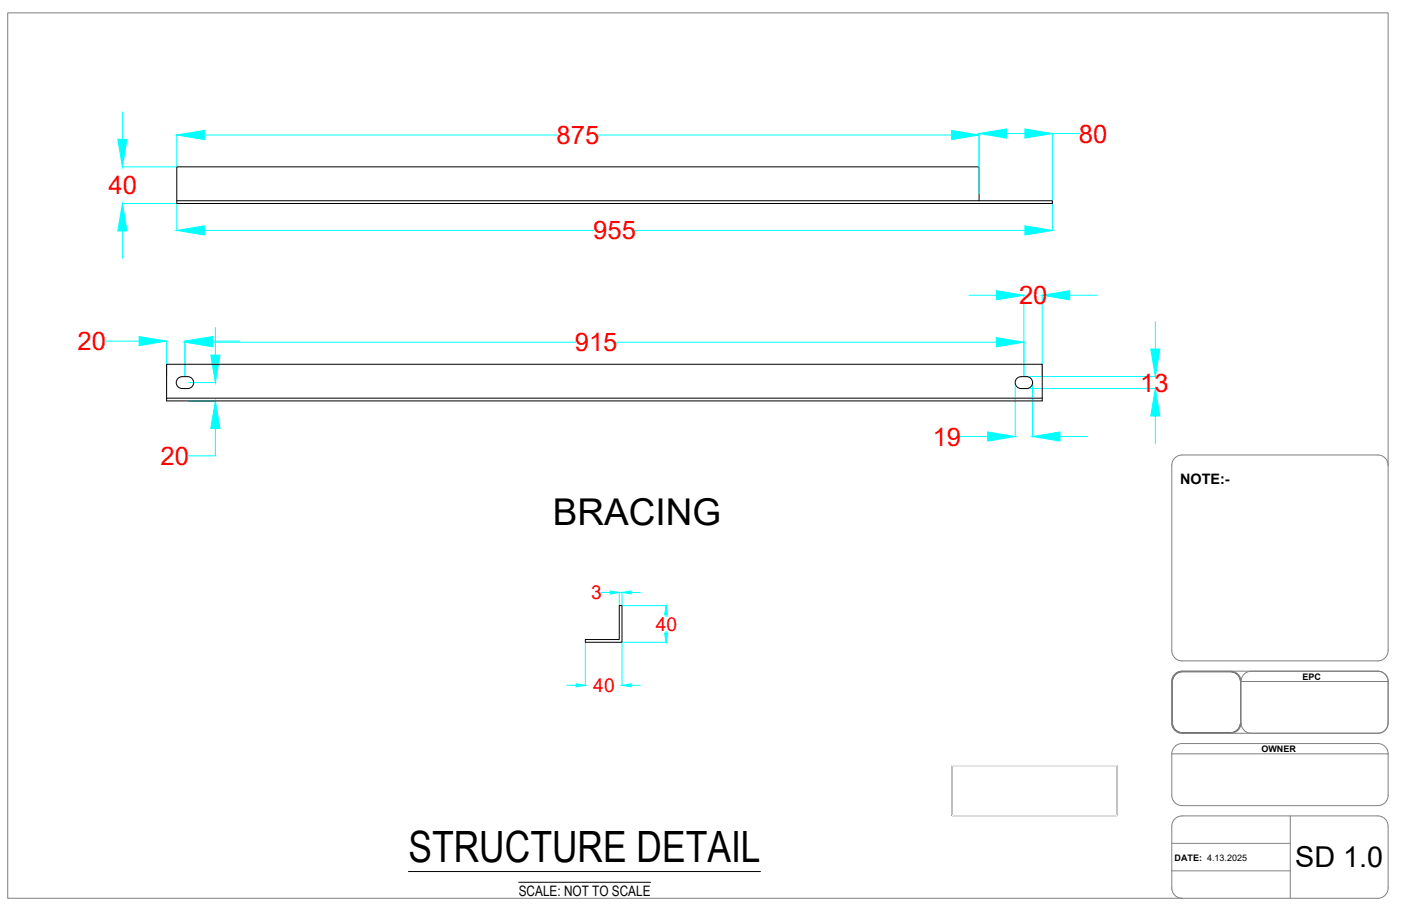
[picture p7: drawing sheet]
<svg xmlns="http://www.w3.org/2000/svg" width="432mm" height="279mm" viewBox="0 0 432 279" stroke-linecap="round" stroke-linejoin="round" font-family="sans-serif">
<!-- layer: 0 -->
<path d="M54.5 61.9h269.9v.9h-269.9v-11.3h247.3v10.4M51.4 112.3h269.8v11.3h-269.8zM54.9 116.7a3.5 3.5 0 0 1 3.4-.5 1.84 1.84 0 0 1 1.4 2 1.84 1.84 0 0 1-1.8 1.6 3.2 3.2 0 0 1-3-.5 1.84 1.84 0 0 1 0-2.6zM313.4 116.7a3.5 3.5 0 0 1 3.5-.5 1.84 1.84 0 0 1 1.3 2 1.84 1.84 0 0 1-1.8 1.6 3.2 3.2 0 0 1-3-.5 1.84 1.84 0 0 1 0-2.6zM51.4 122.8h269.8M180.4 197.2h10.5v-10.4h.8v11.3h-11.3zM362.2 208a3.1 3.1 0 0 1 2.3-.9h14.7a3.3 3.3 0 0 1 3.1 4v11.7a3.1 3.1 0 0 1-1.4 2.6l-1.6 .6h-14.8l-1.2-.3-1-.6-.7-1.1-.3-1.3 .1-12.8 .3-1zM293.4 236.1h50.9v15.4h-50.9zM125.9 268.8h108.5M159.9 272.1h40.6" fill="none" stroke="#000" stroke-width=".31"/>
<g fill="none" stroke="#808080" stroke-width=".31">
<path d="M362.1 141.2a3.2 3.2 0 0 1 2.2-.9h60.4a3.2 3.2 0 0 1 3.1 3.2v57.1a3.2 3.2 0 0 1-3.1 3.2h-60.4a3.2 3.2 0 0 1-3.1-3.2v-57.1a3.2 3.2 0 0 1 .9-2.3zM427.8 143.5v-139.5h-425.4v273h361.9M362 208.3a3.1 3.1 0 0 1 2.5-1.2h14.7a3.1 3.1 0 0 1 3.1 3.2v12.5a3.1 3.1 0 0 1-3.1 3.2h-14.7a3.1 3.1 0 0 1-3.2-3.2v-12.5l.1-.8zM362.1 207.9a3.2 3.2 0 0 1 2.2-.9h60.4a3.2 3.2 0 0 1 3.1 3.2v12.8a3.2 3.2 0 0 1-3.1 3.1h-60.4a3.2 3.2 0 0 1-3.1-3.1v-12.8a3.2 3.2 0 0 1 .9-2.3zM379.3 207a3.2 3.2 0 0 1 3.2 3.2M382.5 210.2v12.8M382.5 210.2h45.3M385.7 207a3.2 3.2 0 0 0-3.2 3.2M361.2 232.5v12.8a3.2 3.2 0 0 0 3.1 3.1h60.4a3.2 3.2 0 0 0 3.1-3.1v-12.8M361.2 232.5h66.6M361.2 232.5a3.2 3.2 0 0 1 3.1-3.2h60.4a3.2 3.2 0 0 1 3.1 3.2M382.5 223a3.2 3.2 0 0 1-3.2 3.1"/>
<path d="M382.5 223a3.2 3.2 0 0 0 3.2 3.1M362.1 252.5a3.2 3.2 0 0 1 2.2-.9h60.4a3.2 3.2 0 0 1 3.1 3.2v19a3.2 3.2 0 0 1-3.1 3.2h-60.4a3.2 3.2 0 0 1-3.1-3.2v-19a3.2 3.2 0 0 1 .9-2.3zM397.7 251.6v25.4M361.2 268.6h36.5M361.2 260.1h36.5"/>
</g>
<!-- layer: Dimension -->
<g fill="none" stroke="#0ff" stroke-width=".31">
<path d="M37.7 34.5v8.5M37.6 51.5h16.6M54.5 41.5v9.7M63 41.6h108.8M184.4 41.6h108.9M301.8 41v18.8M310.2 41.2h5.7M324.4 41v20.6M324.4 41.2h8.4M37.6 62.8h16.6M37.7 71.2v8.5M54.5 63v8.2"/>
<path d="M63 71.1h120.1M195.7 71.1h120.2M324.4 63v8.2M298.6 91.1h8.5M315.6 90.9v25M321.2 90.9v25M329.7 91.1h8.5M356.1 99.2v8.4M32.4 105.2h10.5M51.4 105.1v10.8M57 105.1v10.8M58.1 118h8.4"/>
<path d="M65.5 105.2h8.5M65.5 105.5h112M66.4 101v8.5M190.1 105.5h117M312.9 118.4v16.4M315.9 119.8h40.3M315.9 116.1h40.3M318.2 118v16.8M58.1 123.6h8.4M66.4 132.1v8.5h-8.5M295.9 134.6h8.5M326.7 134.6h8.5"/>
<path d="M356.1 128.3v8.5M180.4 198.4v13.1M185.2 182.7h2.8M190.9 182.6v3.9M191.7 182.6v3.9M191.7 198.4v13.1M192 198.1h13.4M192 186.8h13.4M194.5 182.7h2.9M205.3 189.6v.6M205.3 194.6v.6M174.8 211.3h2.8"/>
<path d="M194.5 211.3h2.9"/>
</g>
<g fill="#0ff" stroke="#0ff" stroke-width=".31">
<path d="M57 105.2l8.5-1.4v2.8z"/>
<path d="M42.9 103.8l8.5 1.4-8.5 1.4z"/>
<path d="M57 105.5l8.5-1.4v2.9z"/>
<path d="M307.1 104.1l8.5 1.4-8.5 1.5z"/>
<path d="M307.1 89.6l8.5 1.5-8.5 1.4z"/>
<path d="M321.2 91.1l8.5-1.5v2.9z"/>
<path d="M318.2 134.6l8.5-1.4v2.8z"/>
<path d="M304.4 133.2l8.5 1.4-8.5 1.4z"/>
<path d="M356.1 119.8l1.4 8.5h-2.8z"/>
<path d="M354.7 107.6h2.8l-1.4 8.5z"/>
<path d="M65 109.5h2.8l-1.4 8.5z"/>
<path d="M66.4 123.6l1.4 8.5h-2.8z"/>
<path d="M54.5 41.6l8.5-1.4v2.9z"/>
<path d="M293.3 40.2l8.5 1.4-8.5 1.5z"/>
<path d="M37.7 62.8l1.4 8.4h-2.8z"/>
<path d="M36.3 43h2.8l-1.4 8.5z"/>
<path d="M204.8 195.2h1l-.5 2.9z"/>
<path d="M205.3 186.8l.5 2.8h-1z"/>
<path d="M177.6 210.9l2.8 .4-2.8 .5z"/>
<path d="M191.7 211.3l2.8-.4v.9z"/>
<path d="M54.5 71.1l8.5-1.5v2.9z"/>
<path d="M315.9 69.6l8.5 1.5-8.5 1.4z"/>
<path d="M301.8 41.2l8.4-1.4v2.8z"/>
<path d="M315.9 39.8l8.5 1.4-8.5 1.4z"/>
<path d="M191.7 182.7l2.8-.5v1z"/>
<path d="M188 182.2l2.9 .5-2.9 .5z"/>
</g>
<!-- layer: 0 -->
<path d="M293.4 236.1h50.9v15.4h-50.9z" fill="none" stroke="#fff" stroke-width=".31"/>
<text font-size="13.3" x="125.9" y="266">STRUCTURE DETAIL</text>
<text font-size="11.4" x="170.4" y="161.8">BRACING</text>
<text font-size="8.9" x="399.2" y="267.4">SD 1.0</text>
<g font-size="7.9" fill="#f00">
<text x="171.5" y="44.4">875</text>
<text x="332.5" y="44">80</text>
<text x="33.5" y="59.9">40</text>
<text x="182.8" y="73.8">955</text>
<text x="314.1" y="93.8">20</text>
<text x="23.9" y="108">20</text>
<text x="177.2" y="108.3">915</text>
<text x="351.4" y="120.7">13</text>
<text x="287.5" y="137.4">19</text>
<text x="49.5" y="143.4">20</text>
</g>
<g font-size="5.9" fill="#f00">
<text x="182.2" y="184.8">3</text>
<text x="202.1" y="194.5">40</text>
<text x="182.9" y="213.4">40</text>
</g>
<g font-size="4.4">
<text x="363.8" y="149.1">NOTE:-</text>
<text x="159.9" y="276.2">SCALE: NOT TO SCALE</text>
</g>
<g font-size="2.8">
<text x="401.5" y="209.7">EPC</text>
<text x="388.8" y="232">OWNER</text>
<text x="362" y="265.5">DATE: 4.13.2025</text>
</g>
</svg>
